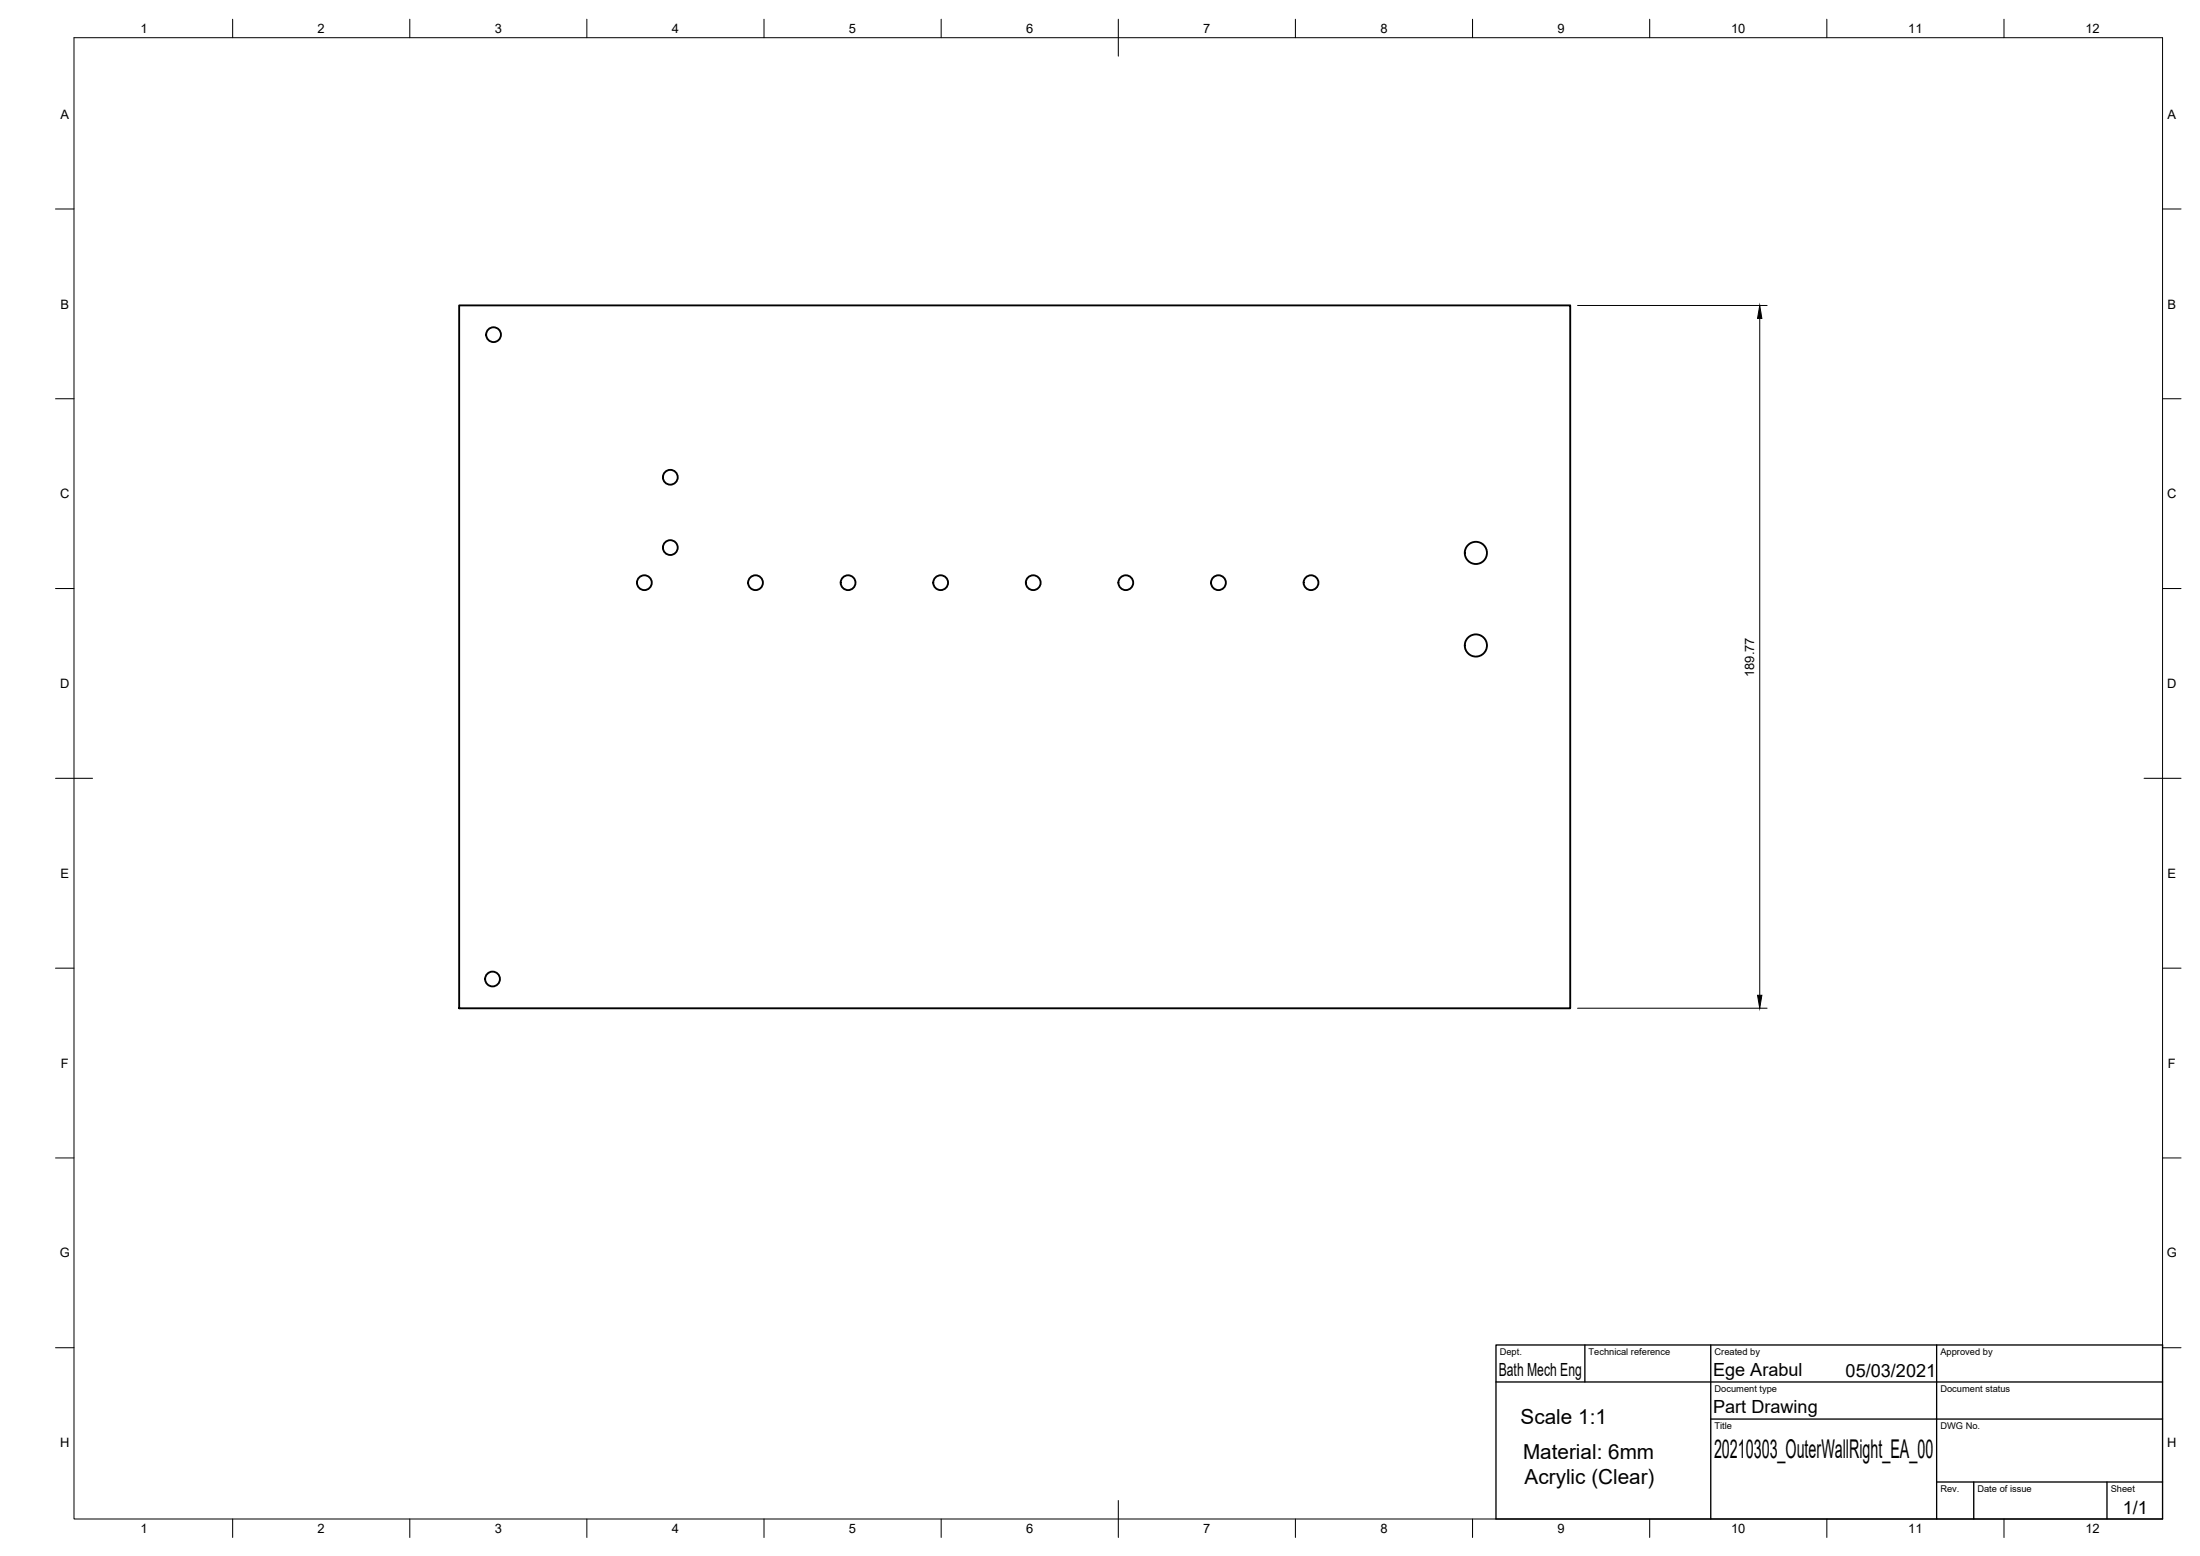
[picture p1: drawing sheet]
<svg xmlns="http://www.w3.org/2000/svg" width="594mm" height="420mm" viewBox="0 0 594 420" stroke-linecap="round" stroke-linejoin="round" font-family="sans-serif">
<!-- layer: Visible -->
<g fill="none" stroke="#000" stroke-width=".51">
<path d="M124 82.5h300v189.8h-300z"/>
<circle cx="133.3" cy="90.4" r="2"/>
<circle cx="181" cy="128.9" r="2"/>
<circle cx="174" cy="157.3" r="2"/>
<circle cx="181" cy="147.9" r="2"/>
<circle cx="204" cy="157.3" r="2"/>
<circle cx="229" cy="157.3" r="2"/>
<circle cx="254" cy="157.3" r="2"/>
<circle cx="279" cy="157.3" r="2"/>
<circle cx="304" cy="157.3" r="2"/>
<circle cx="329" cy="157.3" r="2"/>
<circle cx="354" cy="157.3" r="2"/>
<circle cx="398.5" cy="149.3" r="3"/>
<circle cx="398.5" cy="174.3" r="3"/>
<circle cx="133" cy="264.4" r="2"/>
</g>
<!-- layer: Border -->
<g fill="none" stroke="#000" stroke-width=".27">
<path d="M20 10.2h564v400h-564zM62.8 5.2v5M110.7 5.2v5M158.5 5.2v5M206.3 5.2v5M254.1 5.2v5M302 5.2v10M349.8 5.2v5M397.6 5.2v5M445.5 5.2v5M493.3 5.2v5M541.1 5.2v5"/>
<path d="M15 56.4h5M584 56.4h5M15 107.7h5M584 107.7h5M15 158.9h5M584 158.9h5M15 210.2h10M579 210.2h10M15 261.4h5M584 261.4h5M15 312.7h5M584 312.7h5"/>
<path d="M15 363.9h5M584 363.9h5M62.8 410.2v5M110.7 410.2v5M158.5 410.2v5M206.3 410.2v5M254.1 410.2v5M302 405.2v10M349.8 410.2v5M397.6 410.2v5M445.5 410.2v5M493.3 410.2v5"/>
<path d="M541.1 410.2v5"/>
</g>
<!-- layer: TitleBlock -->
<path d="M404 363.2h180v47h-180zM404 373.2h180M428 363.2v10M462 363.2v47M523 363.2v47M462 383.2h122M523 400.2h61M533 400.2v10M569 400.2v10" fill="none" stroke="#000" stroke-width=".36"/>
<!-- layer: Dimensions -->
<path d="M426 82.5h51.2M475.2 86v182.8M426 272.2h51.2" fill="none" stroke="#000" stroke-width=".27"/>
<path d="M475.2 82.5l.6 3.5h-1.2zM474.6 268.8h1.2l-.6 3.4z" fill="#000" stroke="#000" stroke-width=".27"/>
<text font-size="7" x="462.9" y="393.8">20210303_OuterWallRight_EA_00</text>
<g font-size="5.6">
<text x="410.6" y="384.5">Scale 1:1</text>
<text x="411.3" y="394">Material: 6mm</text>
<text x="411.7" y="400.8">Acrylic (Clear)</text>
</g>
<g font-size="4.9">
<text x="404.7" y="371.7">Bath Mech Eng</text>
<text x="462.6" y="371.7">Ege Arabul</text>
<text x="498.4" y="371.7">05/03/2021</text>
<text x="462.6" y="381.7">Part Drawing</text>
<text x="573.3" y="408.9">1/1</text>
</g>
<g font-size="3.5">
<text x="37.9" y="8.9">1</text>
<text x="85.8" y="8.9">2</text>
<text x="133.6" y="8.9">3</text>
<text x="181.4" y="8.9">4</text>
<text x="229.3" y="8.9">5</text>
<text x="277.1" y="8.9">6</text>
<text x="324.9" y="8.9">7</text>
<text x="372.7" y="8.9">8</text>
<text x="420.6" y="8.9">9</text>
<text x="467.4" y="8.9">10</text>
<text x="515.3" y="8.9">11</text>
<text x="563.1" y="8.9">12</text>
<text x="16.3" y="32">A</text>
<text x="585.3" y="32">A</text>
<text x="16.3" y="83.3">B</text>
<text x="585.3" y="83.3">B</text>
<text x="16.2" y="134.6">C</text>
<text x="585.2" y="134.6">C</text>
<text x="16.2" y="185.8">D</text>
<text x="473.6" y="182.8" transform="rotate(-90 473.6 182.8)">189.77</text>
<text x="585.2" y="185.8">D</text>
<text x="16.3" y="237">E</text>
<text x="585.3" y="237">E</text>
<text x="16.4" y="288.3">F</text>
<text x="585.4" y="288.3">F</text>
<text x="16.1" y="339.6">G</text>
<text x="585.1" y="339.6">G</text>
<text x="16.2" y="390.8">H</text>
<text x="585.2" y="390.8">H</text>
<text x="37.9" y="413.9">1</text>
<text x="85.8" y="413.9">2</text>
<text x="133.6" y="413.9">3</text>
<text x="181.4" y="413.9">4</text>
<text x="229.3" y="413.9">5</text>
<text x="277.1" y="413.9">6</text>
<text x="324.9" y="413.9">7</text>
<text x="372.7" y="413.9">8</text>
<text x="420.6" y="413.9">9</text>
<text x="467.4" y="413.9">10</text>
<text x="515.3" y="413.9">11</text>
<text x="563.1" y="413.9">12</text>
</g>
<g font-size="2.5">
<text x="405" y="366">Dept.</text>
<text x="429" y="366">Technical reference</text>
<text x="463" y="366">Created by</text>
<text x="524" y="366">Approved by</text>
<text x="463" y="376">Document type</text>
<text x="524" y="376">Document status</text>
<text x="463" y="386">Title</text>
<text x="524" y="386">DWG No.</text>
<text x="524" y="403">Rev.</text>
<text x="534" y="403">Date of issue</text>
<text x="570" y="403">Sheet</text>
</g>
</svg>
